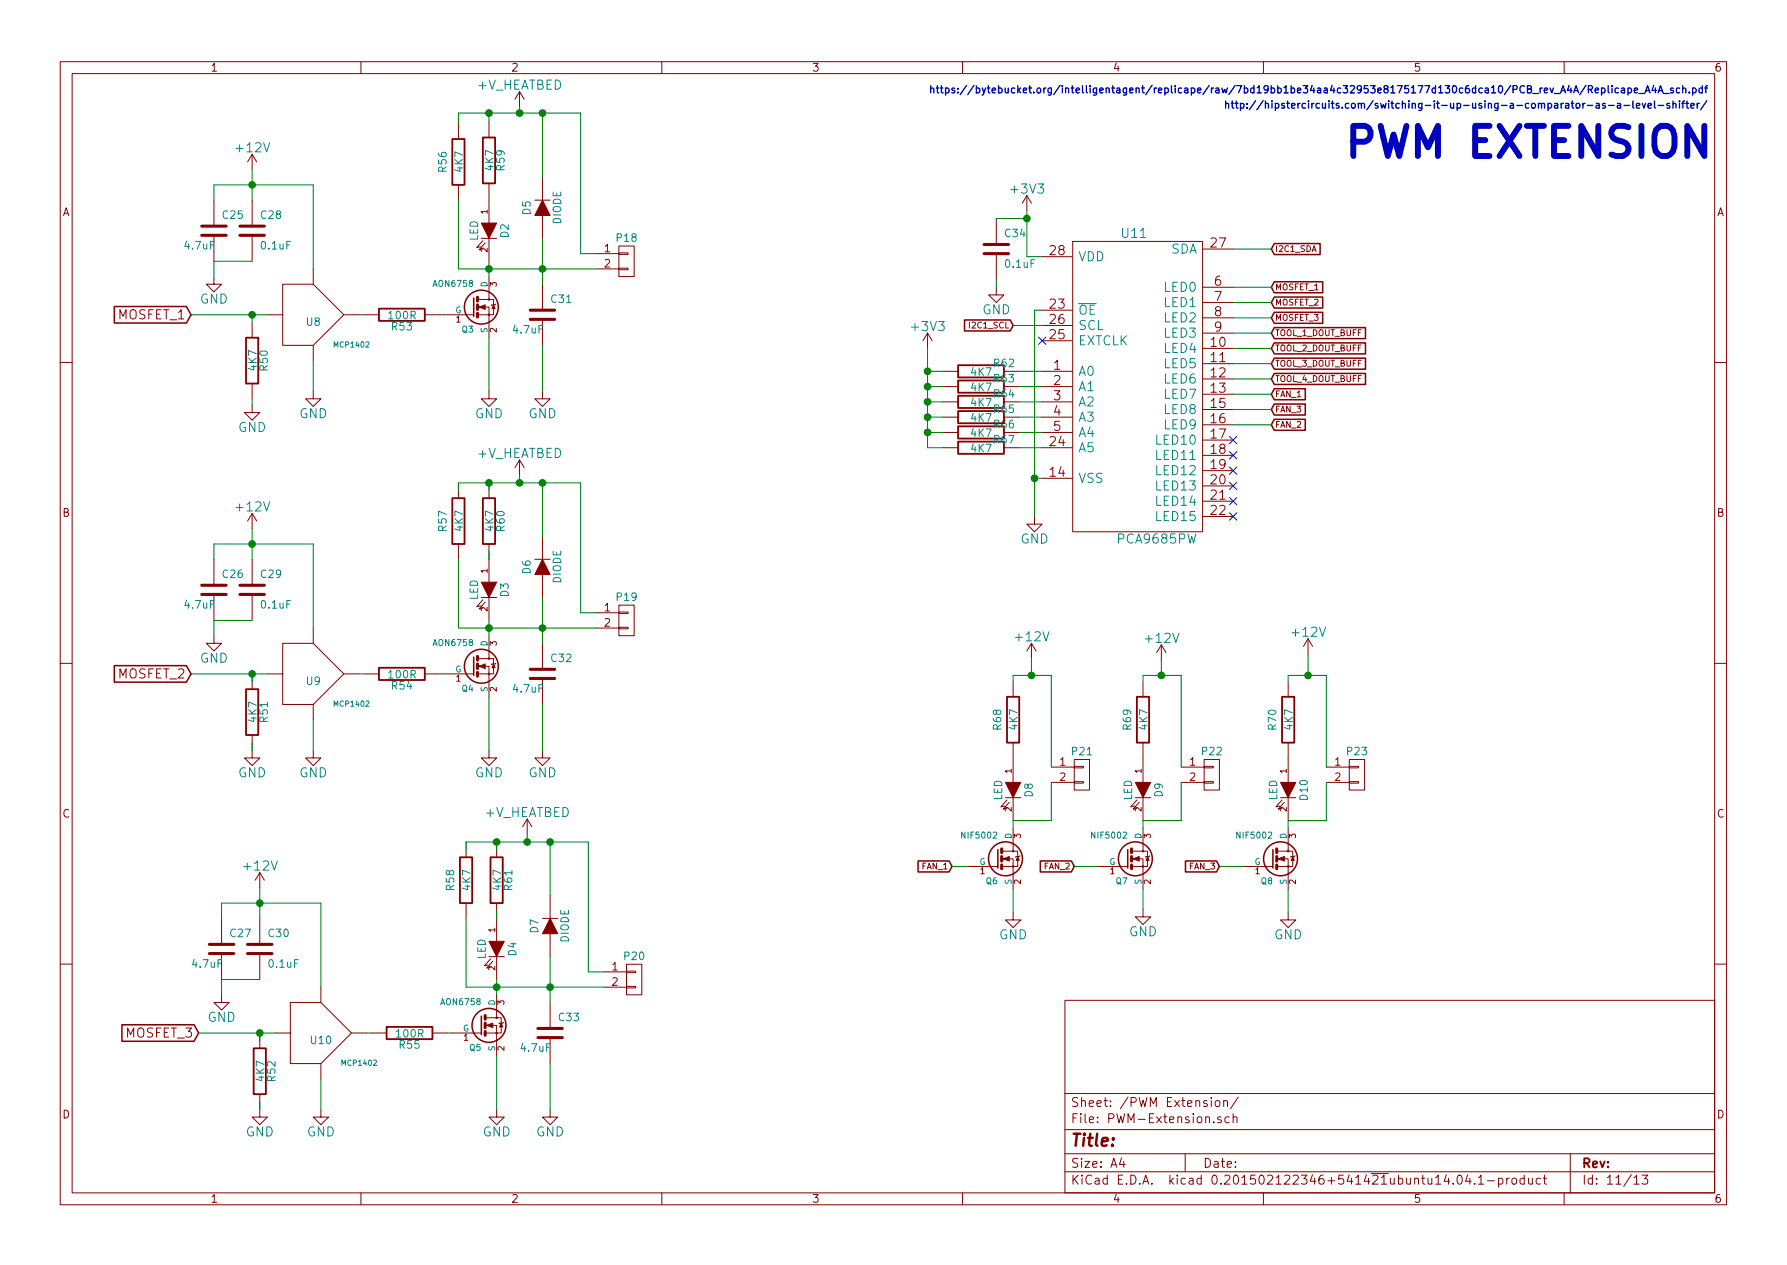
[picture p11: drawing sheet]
EESchema Schematic File Version 2
LIBS:power
LIBS:device
LIBS:transistors
LIBS:conn
LIBS:linear
LIBS:regul
LIBS:74xx
LIBS:cmos4000
LIBS:adc-dac
LIBS:memory
LIBS:xilinx
LIBS:special
LIBS:microcontrollers
LIBS:dsp
LIBS:microchip
LIBS:analog_switches
LIBS:motorola
LIBS:texas
LIBS:intel
LIBS:audio
LIBS:interface
LIBS:digital-audio
LIBS:philips
LIBS:display
LIBS:cypress
LIBS:siliconi
LIBS:opto
LIBS:atmel
LIBS:contrib
LIBS:valves
LIBS:ICEC-MC
LIBS:ICEC-MC-cache
EELAYER 25 0
EELAYER END
$Descr A4 11693 8268
encoding utf-8
Sheet 11 13
Title ""
Date ""
Rev ""
Comp ""
Comment1 ""
Comment2 ""
Comment3 ""
Comment4 ""
$EndDescr
$Comp
L MCP1402 U8
U 1 1
P 2000 2050
F 0 "U8" H 2050 2000 50  0000 C CNN
F 1 "MCP1402" H 2300 1850 35  0000 C CNN
F 2 "" V 1580 1900 30  0001 C CNN
F 3 "" H 1650 1900 30  0000 C CNN
	1    2000 2050
	1    0    0    -1  
$EndComp
$Comp
L R R50
U 1 1
P 1650 2350
F 0 "R50" V 1730 2350 50  0000 C CNN
F 1 "4K7" V 1657 2351 50  0000 C CNN
F 2 "Resistors_SMD:R_0805_HandSoldering" V 1580 2350 30  0001 C CNN
F 3 "" H 1650 2350 30  0000 C CNN
	1    1650 2350
	1    0    0    -1  
$EndComp
$Comp
L R R53
U 1 1
P 2630 2050
F 0 "R53" V 2710 2050 50  0000 C CNN
F 1 "100R" V 2637 2051 50  0000 C CNN
F 2 "Resistors_SMD:R_0805_HandSoldering" V 2560 2050 30  0001 C CNN
F 3 "" H 2630 2050 30  0000 C CNN
	1    2630 2050
	0    1    1    0   
$EndComp
$Comp
L GND #PWR097
U 1 1
P 1650 2640
F 0 "#PWR097" H 1650 2390 60  0001 C CNN
F 1 "GND" H 1650 2490 60  0000 C CNN
F 2 "" H 1650 2640 60  0000 C CNN
F 3 "" H 1650 2640 60  0000 C CNN
	1    1650 2640
	1    0    0    -1  
$EndComp
$Comp
L GND #PWR098
U 1 1
P 2050 2550
F 0 "#PWR098" H 2050 2300 60  0001 C CNN
F 1 "GND" H 2050 2400 60  0000 C CNN
F 2 "" H 2050 2550 60  0000 C CNN
F 3 "" H 2050 2550 60  0000 C CNN
	1    2050 2550
	1    0    0    -1  
$EndComp
$Comp
L C C28
U 1 1
P 1650 1500
F 0 "C28" H 1700 1600 50  0000 L CNN
F 1 "0.1uF" H 1700 1400 50  0000 L CNN
F 2 "Capacitors_SMD:C_0805_HandSoldering" H 1688 1350 30  0001 C CNN
F 3 "" H 1650 1500 60  0000 C CNN
	1    1650 1500
	1    0    0    -1  
$EndComp
$Comp
L C C25
U 1 1
P 1400 1500
F 0 "C25" H 1450 1600 50  0000 L CNN
F 1 "4.7uF" H 1200 1400 50  0000 L CNN
F 2 "Capacitors_SMD:C_0805_HandSoldering" H 1438 1350 30  0001 C CNN
F 3 "" H 1400 1500 60  0000 C CNN
	1    1400 1500
	1    0    0    -1  
$EndComp
$Comp
L GND #PWR099
U 1 1
P 1400 1800
F 0 "#PWR099" H 1400 1550 60  0001 C CNN
F 1 "GND" H 1400 1650 60  0000 C CNN
F 2 "" H 1400 1800 60  0000 C CNN
F 3 "" H 1400 1800 60  0000 C CNN
	1    1400 1800
	1    0    0    -1  
$EndComp
$Comp
L LED D2
U 1 1
P 3200 1500
F 0 "D2" H 3200 1600 50  0000 C CNN
F 1 "LED" H 3200 1400 50  0000 C CNN
F 2 "LEDs:LED-0603" H 3200 1500 60  0001 C CNN
F 3 "" H 3200 1500 60  0000 C CNN
	1    3200 1500
	0    1    1    0   
$EndComp
$Comp
L R R59
U 1 1
P 3200 1040
F 0 "R59" V 3280 1040 50  0000 C CNN
F 1 "4K7" V 3207 1041 50  0000 C CNN
F 2 "Resistors_SMD:R_0805_HandSoldering" V 3130 1040 30  0001 C CNN
F 3 "" H 3200 1040 30  0000 C CNN
	1    3200 1040
	1    0    0    -1  
$EndComp
$Comp
L R R56
U 1 1
P 3000 1050
F 0 "R56" V 2900 1050 50  0000 C CNN
F 1 "4K7" V 3007 1051 50  0000 C CNN
F 2 "Resistors_SMD:R_0805_HandSoldering" V 2930 1050 30  0001 C CNN
F 3 "" H 3000 1050 30  0000 C CNN
	1    3000 1050
	1    0    0    -1  
$EndComp
$Comp
L AON6758 Q3
U 1 1
P 3100 2000
F 0 "Q3" H 3100 1851 40  0000 R CNN
F 1 "AON6758" H 3100 2150 40  0000 R CNN
F 2 "" H 2970 2102 29  0001 C CNN
F 3 "" H 3100 2000 60  0000 C CNN
	1    3100 2000
	1    0    0    -1  
$EndComp
$Comp
L GND #PWR0100
U 1 1
P 3200 2550
F 0 "#PWR0100" H 3200 2300 60  0001 C CNN
F 1 "GND" H 3200 2400 60  0000 C CNN
F 2 "" H 3200 2550 60  0000 C CNN
F 3 "" H 3200 2550 60  0000 C CNN
	1    3200 2550
	1    0    0    -1  
$EndComp
$Comp
L DIODE D5
U 1 1
P 3550 1350
F 0 "D5" H 3550 1450 50  0000 C CNN
F 1 "DIODE" H 3550 1250 50  0000 C CNN
F 2 "" H 3550 1350 60  0001 C CNN
F 3 "" H 3550 1350 60  0000 C CNN
	1    3550 1350
	0    -1   -1   0   
$EndComp
$Comp
L CONN_01X02 P18
U 1 1
P 4100 1700
F 0 "P18" H 4100 1850 50  0000 C CNN
F 1 "CONN_01X02" V 4200 1700 50  0001 C CNN
F 2 "Socket_Strips:Socket_Strip_Straight_1x02" H 4100 1700 60  0001 C CNN
F 3 "" H 4100 1700 60  0000 C CNN
	1    4100 1700
	1    0    0    -1  
$EndComp
$Comp
L +V_HEATBED #PWR0101
U 1 1
P 3400 690
F 0 "#PWR0101" H 3400 540 60  0001 C CNN
F 1 "+V_HEATBED" H 3400 830 60  0000 C CNN
F 2 "" H 3400 690 60  0000 C CNN
F 3 "" H 3400 690 60  0000 C CNN
	1    3400 690 
	1    0    0    -1  
$EndComp
$Comp
L C C31
U 1 1
P 3550 2050
F 0 "C31" H 3600 2150 50  0000 L CNN
F 1 "4.7uF" H 3350 1950 50  0000 L CNN
F 2 "Capacitors_SMD:C_0805_HandSoldering" H 3588 1900 30  0001 C CNN
F 3 "" H 3550 2050 60  0000 C CNN
	1    3550 2050
	1    0    0    -1  
$EndComp
$Comp
L GND #PWR0102
U 1 1
P 3550 2550
F 0 "#PWR0102" H 3550 2300 60  0001 C CNN
F 1 "GND" H 3550 2400 60  0000 C CNN
F 2 "" H 3550 2550 60  0000 C CNN
F 3 "" H 3550 2550 60  0000 C CNN
	1    3550 2550
	1    0    0    -1  
$EndComp
$Comp
L +12V #PWR0103
U 1 1
P 1650 1100
F 0 "#PWR0103" H 1650 950 60  0001 C CNN
F 1 "+12V" H 1650 1240 60  0000 C CNN
F 2 "" H 1650 1100 60  0000 C CNN
F 3 "" H 1650 1100 60  0000 C CNN
	1    1650 1100
	1    0    0    -1  
$EndComp
Text GLabel 1250 2050 0    60   Input ~ 0
MOSFET_1
$Comp
L MCP1402 U9
U 1 1
P 2000 4400
F 0 "U9" H 2050 4350 50  0000 C CNN
F 1 "MCP1402" H 2300 4200 35  0000 C CNN
F 2 "" V 1580 4250 30  0001 C CNN
F 3 "" H 1650 4250 30  0000 C CNN
	1    2000 4400
	1    0    0    -1  
$EndComp
$Comp
L R R51
U 1 1
P 1650 4650
F 0 "R51" V 1730 4650 50  0000 C CNN
F 1 "4K7" V 1657 4651 50  0000 C CNN
F 2 "Resistors_SMD:R_0805_HandSoldering" V 1580 4650 30  0001 C CNN
F 3 "" H 1650 4650 30  0000 C CNN
	1    1650 4650
	1    0    0    -1  
$EndComp
$Comp
L R R54
U 1 1
P 2630 4400
F 0 "R54" V 2710 4400 50  0000 C CNN
F 1 "100R" V 2637 4401 50  0000 C CNN
F 2 "Resistors_SMD:R_0805_HandSoldering" V 2560 4400 30  0001 C CNN
F 3 "" H 2630 4400 30  0000 C CNN
	1    2630 4400
	0    1    1    0   
$EndComp
$Comp
L GND #PWR0104
U 1 1
P 1650 4900
F 0 "#PWR0104" H 1650 4650 60  0001 C CNN
F 1 "GND" H 1650 4750 60  0000 C CNN
F 2 "" H 1650 4900 60  0000 C CNN
F 3 "" H 1650 4900 60  0000 C CNN
	1    1650 4900
	1    0    0    -1  
$EndComp
$Comp
L GND #PWR0105
U 1 1
P 2050 4900
F 0 "#PWR0105" H 2050 4650 60  0001 C CNN
F 1 "GND" H 2050 4750 60  0000 C CNN
F 2 "" H 2050 4900 60  0000 C CNN
F 3 "" H 2050 4900 60  0000 C CNN
	1    2050 4900
	1    0    0    -1  
$EndComp
$Comp
L C C29
U 1 1
P 1650 3850
F 0 "C29" H 1700 3950 50  0000 L CNN
F 1 "0.1uF" H 1700 3750 50  0000 L CNN
F 2 "Capacitors_SMD:C_0805_HandSoldering" H 1688 3700 30  0001 C CNN
F 3 "" H 1650 3850 60  0000 C CNN
	1    1650 3850
	1    0    0    -1  
$EndComp
$Comp
L C C26
U 1 1
P 1400 3850
F 0 "C26" H 1450 3950 50  0000 L CNN
F 1 "4.7uF" H 1200 3750 50  0000 L CNN
F 2 "Capacitors_SMD:C_0805_HandSoldering" H 1438 3700 30  0001 C CNN
F 3 "" H 1400 3850 60  0000 C CNN
	1    1400 3850
	1    0    0    -1  
$EndComp
$Comp
L GND #PWR0106
U 1 1
P 1400 4150
F 0 "#PWR0106" H 1400 3900 60  0001 C CNN
F 1 "GND" H 1400 4000 60  0000 C CNN
F 2 "" H 1400 4150 60  0000 C CNN
F 3 "" H 1400 4150 60  0000 C CNN
	1    1400 4150
	1    0    0    -1  
$EndComp
$Comp
L LED D3
U 1 1
P 3200 3850
F 0 "D3" H 3200 3950 50  0000 C CNN
F 1 "LED" H 3200 3750 50  0000 C CNN
F 2 "LEDs:LED-0603" H 3200 3850 60  0001 C CNN
F 3 "" H 3200 3850 60  0000 C CNN
	1    3200 3850
	0    1    1    0   
$EndComp
$Comp
L R R60
U 1 1
P 3200 3400
F 0 "R60" V 3280 3400 50  0000 C CNN
F 1 "4K7" V 3207 3401 50  0000 C CNN
F 2 "Resistors_SMD:R_0805_HandSoldering" V 3130 3400 30  0001 C CNN
F 3 "" H 3200 3400 30  0000 C CNN
	1    3200 3400
	1    0    0    -1  
$EndComp
$Comp
L R R57
U 1 1
P 3000 3400
F 0 "R57" V 2900 3400 50  0000 C CNN
F 1 "4K7" V 3007 3401 50  0000 C CNN
F 2 "Resistors_SMD:R_0805_HandSoldering" V 2930 3400 30  0001 C CNN
F 3 "" H 3000 3400 30  0000 C CNN
	1    3000 3400
	1    0    0    -1  
$EndComp
$Comp
L AON6758 Q4
U 1 1
P 3100 4350
F 0 "Q4" H 3100 4201 40  0000 R CNN
F 1 "AON6758" H 3100 4500 40  0000 R CNN
F 2 "" H 2970 4452 29  0001 C CNN
F 3 "" H 3100 4350 60  0000 C CNN
	1    3100 4350
	1    0    0    -1  
$EndComp
$Comp
L GND #PWR0107
U 1 1
P 3200 4900
F 0 "#PWR0107" H 3200 4650 60  0001 C CNN
F 1 "GND" H 3200 4750 60  0000 C CNN
F 2 "" H 3200 4900 60  0000 C CNN
F 3 "" H 3200 4900 60  0000 C CNN
	1    3200 4900
	1    0    0    -1  
$EndComp
$Comp
L DIODE D6
U 1 1
P 3550 3700
F 0 "D6" H 3550 3800 50  0000 C CNN
F 1 "DIODE" H 3550 3600 50  0000 C CNN
F 2 "" H 3550 3700 60  0001 C CNN
F 3 "" H 3550 3700 60  0000 C CNN
	1    3550 3700
	0    -1   -1   0   
$EndComp
$Comp
L CONN_01X02 P19
U 1 1
P 4100 4050
F 0 "P19" H 4100 4200 50  0000 C CNN
F 1 "CONN_01X02" V 4200 4050 50  0001 C CNN
F 2 "Socket_Strips:Socket_Strip_Straight_1x02" H 4100 4050 60  0001 C CNN
F 3 "" H 4100 4050 60  0000 C CNN
	1    4100 4050
	1    0    0    -1  
$EndComp
$Comp
L +V_HEATBED #PWR0108
U 1 1
P 3400 3100
F 0 "#PWR0108" H 3400 2950 60  0001 C CNN
F 1 "+V_HEATBED" H 3400 3240 60  0000 C CNN
F 2 "" H 3400 3100 60  0000 C CNN
F 3 "" H 3400 3100 60  0000 C CNN
	1    3400 3100
	1    0    0    -1  
$EndComp
$Comp
L C C32
U 1 1
P 3550 4400
F 0 "C32" H 3600 4500 50  0000 L CNN
F 1 "4.7uF" H 3350 4300 50  0000 L CNN
F 2 "Capacitors_SMD:C_0805_HandSoldering" H 3588 4250 30  0001 C CNN
F 3 "" H 3550 4400 60  0000 C CNN
	1    3550 4400
	1    0    0    -1  
$EndComp
$Comp
L GND #PWR0109
U 1 1
P 3550 4900
F 0 "#PWR0109" H 3550 4650 60  0001 C CNN
F 1 "GND" H 3550 4750 60  0000 C CNN
F 2 "" H 3550 4900 60  0000 C CNN
F 3 "" H 3550 4900 60  0000 C CNN
	1    3550 4900
	1    0    0    -1  
$EndComp
$Comp
L +12V #PWR0110
U 1 1
P 1650 3450
F 0 "#PWR0110" H 1650 3300 60  0001 C CNN
F 1 "+12V" H 1650 3590 60  0000 C CNN
F 2 "" H 1650 3450 60  0000 C CNN
F 3 "" H 1650 3450 60  0000 C CNN
	1    1650 3450
	1    0    0    -1  
$EndComp
Text GLabel 1250 4400 0    60   Input ~ 0
MOSFET_2
$Comp
L MCP1402 U10
U 1 1
P 2050 6750
F 0 "U10" H 2100 6700 50  0000 C CNN
F 1 "MCP1402" H 2350 6550 35  0000 C CNN
F 2 "" V 1630 6600 30  0001 C CNN
F 3 "" H 1700 6600 30  0000 C CNN
	1    2050 6750
	1    0    0    -1  
$EndComp
$Comp
L R R52
U 1 1
P 1700 7000
F 0 "R52" V 1780 7000 50  0000 C CNN
F 1 "4K7" V 1707 7001 50  0000 C CNN
F 2 "Resistors_SMD:R_0805_HandSoldering" V 1630 7000 30  0001 C CNN
F 3 "" H 1700 7000 30  0000 C CNN
	1    1700 7000
	1    0    0    -1  
$EndComp
$Comp
L R R55
U 1 1
P 2680 6750
F 0 "R55" V 2760 6750 50  0000 C CNN
F 1 "100R" V 2687 6751 50  0000 C CNN
F 2 "Resistors_SMD:R_0805_HandSoldering" V 2610 6750 30  0001 C CNN
F 3 "" H 2680 6750 30  0000 C CNN
	1    2680 6750
	0    1    1    0   
$EndComp
$Comp
L GND #PWR0111
U 1 1
P 1700 7250
F 0 "#PWR0111" H 1700 7000 60  0001 C CNN
F 1 "GND" H 1700 7100 60  0000 C CNN
F 2 "" H 1700 7250 60  0000 C CNN
F 3 "" H 1700 7250 60  0000 C CNN
	1    1700 7250
	1    0    0    -1  
$EndComp
$Comp
L GND #PWR0112
U 1 1
P 2100 7250
F 0 "#PWR0112" H 2100 7000 60  0001 C CNN
F 1 "GND" H 2100 7100 60  0000 C CNN
F 2 "" H 2100 7250 60  0000 C CNN
F 3 "" H 2100 7250 60  0000 C CNN
	1    2100 7250
	1    0    0    -1  
$EndComp
$Comp
L C C30
U 1 1
P 1700 6200
F 0 "C30" H 1750 6300 50  0000 L CNN
F 1 "0.1uF" H 1750 6100 50  0000 L CNN
F 2 "Capacitors_SMD:C_0805_HandSoldering" H 1738 6050 30  0001 C CNN
F 3 "" H 1700 6200 60  0000 C CNN
	1    1700 6200
	1    0    0    -1  
$EndComp
$Comp
L C C27
U 1 1
P 1450 6200
F 0 "C27" H 1500 6300 50  0000 L CNN
F 1 "4.7uF" H 1250 6100 50  0000 L CNN
F 2 "Capacitors_SMD:C_0805_HandSoldering" H 1488 6050 30  0001 C CNN
F 3 "" H 1450 6200 60  0000 C CNN
	1    1450 6200
	1    0    0    -1  
$EndComp
$Comp
L GND #PWR0113
U 1 1
P 1450 6500
F 0 "#PWR0113" H 1450 6250 60  0001 C CNN
F 1 "GND" H 1450 6350 60  0000 C CNN
F 2 "" H 1450 6500 60  0000 C CNN
F 3 "" H 1450 6500 60  0000 C CNN
	1    1450 6500
	1    0    0    -1  
$EndComp
$Comp
L LED D4
U 1 1
P 3250 6200
F 0 "D4" H 3250 6300 50  0000 C CNN
F 1 "LED" H 3250 6100 50  0000 C CNN
F 2 "LEDs:LED-0603" H 3250 6200 60  0001 C CNN
F 3 "" H 3250 6200 60  0000 C CNN
	1    3250 6200
	0    1    1    0   
$EndComp
$Comp
L R R61
U 1 1
P 3250 5750
F 0 "R61" V 3330 5750 50  0000 C CNN
F 1 "4K7" V 3257 5751 50  0000 C CNN
F 2 "Resistors_SMD:R_0805_HandSoldering" V 3180 5750 30  0001 C CNN
F 3 "" H 3250 5750 30  0000 C CNN
	1    3250 5750
	1    0    0    -1  
$EndComp
$Comp
L R R58
U 1 1
P 3050 5750
F 0 "R58" V 2950 5750 50  0000 C CNN
F 1 "4K7" V 3057 5751 50  0000 C CNN
F 2 "Resistors_SMD:R_0805_HandSoldering" V 2980 5750 30  0001 C CNN
F 3 "" H 3050 5750 30  0000 C CNN
	1    3050 5750
	1    0    0    -1  
$EndComp
$Comp
L AON6758 Q5
U 1 1
P 3150 6700
F 0 "Q5" H 3150 6551 40  0000 R CNN
F 1 "AON6758" H 3150 6850 40  0000 R CNN
F 2 "" H 3020 6802 29  0001 C CNN
F 3 "" H 3150 6700 60  0000 C CNN
	1    3150 6700
	1    0    0    -1  
$EndComp
$Comp
L GND #PWR0114
U 1 1
P 3250 7250
F 0 "#PWR0114" H 3250 7000 60  0001 C CNN
F 1 "GND" H 3250 7100 60  0000 C CNN
F 2 "" H 3250 7250 60  0000 C CNN
F 3 "" H 3250 7250 60  0000 C CNN
	1    3250 7250
	1    0    0    -1  
$EndComp
$Comp
L DIODE D7
U 1 1
P 3600 6050
F 0 "D7" H 3600 6150 50  0000 C CNN
F 1 "DIODE" H 3600 5950 50  0000 C CNN
F 2 "" H 3600 6050 60  0001 C CNN
F 3 "" H 3600 6050 60  0000 C CNN
	1    3600 6050
	0    -1   -1   0   
$EndComp
$Comp
L CONN_01X02 P20
U 1 1
P 4150 6400
F 0 "P20" H 4150 6550 50  0000 C CNN
F 1 "CONN_01X02" V 4250 6400 50  0001 C CNN
F 2 "Socket_Strips:Socket_Strip_Straight_1x02" H 4150 6400 60  0001 C CNN
F 3 "" H 4150 6400 60  0000 C CNN
	1    4150 6400
	1    0    0    -1  
$EndComp
$Comp
L +V_HEATBED #PWR0115
U 1 1
P 3450 5450
F 0 "#PWR0115" H 3450 5300 60  0001 C CNN
F 1 "+V_HEATBED" H 3450 5590 60  0000 C CNN
F 2 "" H 3450 5450 60  0000 C CNN
F 3 "" H 3450 5450 60  0000 C CNN
	1    3450 5450
	1    0    0    -1  
$EndComp
$Comp
L C C33
U 1 1
P 3600 6750
F 0 "C33" H 3650 6850 50  0000 L CNN
F 1 "4.7uF" H 3400 6650 50  0000 L CNN
F 2 "Capacitors_SMD:C_0805_HandSoldering" H 3638 6600 30  0001 C CNN
F 3 "" H 3600 6750 60  0000 C CNN
	1    3600 6750
	1    0    0    -1  
$EndComp
$Comp
L GND #PWR0116
U 1 1
P 3600 7250
F 0 "#PWR0116" H 3600 7000 60  0001 C CNN
F 1 "GND" H 3600 7100 60  0000 C CNN
F 2 "" H 3600 7250 60  0000 C CNN
F 3 "" H 3600 7250 60  0000 C CNN
	1    3600 7250
	1    0    0    -1  
$EndComp
$Comp
L +12V #PWR0117
U 1 1
P 1700 5800
F 0 "#PWR0117" H 1700 5650 60  0001 C CNN
F 1 "+12V" H 1700 5940 60  0000 C CNN
F 2 "" H 1700 5800 60  0000 C CNN
F 3 "" H 1700 5800 60  0000 C CNN
	1    1700 5800
	1    0    0    -1  
$EndComp
Text GLabel 1300 6750 0    60   Input ~ 0
MOSFET_3
$Comp
L NIF5002 Q6
U 1 1
P 6530 5610
F 0 "Q6" H 6530 5461 40  0000 R CNN
F 1 "NIF5002" H 6530 5760 40  0000 R CNN
F 2 "" H 6400 5712 29  0001 C CNN
F 3 "" H 6530 5610 60  0000 C CNN
	1    6530 5610
	1    0    0    -1  
$EndComp
$Comp
L NIF5002 Q7
U 1 1
P 7380 5610
F 0 "Q7" H 7380 5461 40  0000 R CNN
F 1 "NIF5002" H 7380 5760 40  0000 R CNN
F 2 "" H 7250 5712 29  0001 C CNN
F 3 "" H 7380 5610 60  0000 C CNN
	1    7380 5610
	1    0    0    -1  
$EndComp
$Comp
L NIF5002 Q8
U 1 1
P 8330 5610
F 0 "Q8" H 8330 5461 40  0000 R CNN
F 1 "NIF5002" H 8330 5760 40  0000 R CNN
F 2 "" H 8200 5712 29  0001 C CNN
F 3 "" H 8330 5610 60  0000 C CNN
	1    8330 5610
	1    0    0    -1  
$EndComp
Text GLabel 6230 5660 0    39   Input ~ 0
FAN_1
Text GLabel 7030 5660 0    39   Input ~ 0
FAN_2
Text GLabel 7980 5660 0    39   Input ~ 0
FAN_3
$Comp
L GND #PWR0118
U 1 1
P 7480 5940
F 0 "#PWR0118" H 7480 5690 60  0001 C CNN
F 1 "GND" H 7480 5790 60  0000 C CNN
F 2 "" H 7480 5940 60  0000 C CNN
F 3 "" H 7480 5940 60  0000 C CNN
	1    7480 5940
	1    0    0    -1  
$EndComp
$Comp
L CONN_01X02 P22
U 1 1
P 7930 5060
F 0 "P22" H 7930 5210 50  0000 C CNN
F 1 "CONN_01X02" V 8030 5060 50  0001 C CNN
F 2 "Socket_Strips:Socket_Strip_Straight_1x02" H 7930 5060 60  0001 C CNN
F 3 "" H 7930 5060 60  0000 C CNN
	1    7930 5060
	1    0    0    -1  
$EndComp
$Comp
L LED D9
U 1 1
P 7480 5160
F 0 "D9" H 7480 5260 50  0000 C CNN
F 1 "LED" H 7480 5060 50  0000 C CNN
F 2 "LEDs:LED-0603" H 7480 5160 60  0001 C CNN
F 3 "" H 7480 5160 60  0000 C CNN
	1    7480 5160
	0    1    1    0   
$EndComp
$Comp
L R R69
U 1 1
P 7480 4700
F 0 "R69" V 7380 4700 50  0000 C CNN
F 1 "4K7" V 7487 4701 50  0000 C CNN
F 2 "Resistors_SMD:R_0805_HandSoldering" V 7410 4700 30  0001 C CNN
F 3 "" H 7480 4700 30  0000 C CNN
	1    7480 4700
	1    0    0    -1  
$EndComp
$Comp
L CONN_01X02 P23
U 1 1
P 8880 5060
F 0 "P23" H 8880 5210 50  0000 C CNN
F 1 "CONN_01X02" V 8980 5060 50  0001 C CNN
F 2 "Socket_Strips:Socket_Strip_Straight_1x02" H 8880 5060 60  0001 C CNN
F 3 "" H 8880 5060 60  0000 C CNN
	1    8880 5060
	1    0    0    -1  
$EndComp
$Comp
L LED D10
U 1 1
P 8430 5160
F 0 "D10" H 8430 5260 50  0000 C CNN
F 1 "LED" H 8430 5060 50  0000 C CNN
F 2 "LEDs:LED-0603" H 8430 5160 60  0001 C CNN
F 3 "" H 8430 5160 60  0000 C CNN
	1    8430 5160
	0    1    1    0   
$EndComp
$Comp
L R R70
U 1 1
P 8430 4700
F 0 "R70" V 8330 4700 50  0000 C CNN
F 1 "4K7" V 8437 4701 50  0000 C CNN
F 2 "Resistors_SMD:R_0805_HandSoldering" V 8360 4700 30  0001 C CNN
F 3 "" H 8430 4700 30  0000 C CNN
	1    8430 4700
	1    0    0    -1  
$EndComp
$Comp
L CONN_01X02 P21
U 1 1
P 7080 5060
F 0 "P21" H 7080 5210 50  0000 C CNN
F 1 "CONN_01X02" V 7180 5060 50  0001 C CNN
F 2 "Socket_Strips:Socket_Strip_Straight_1x02" H 7080 5060 60  0001 C CNN
F 3 "" H 7080 5060 60  0000 C CNN
	1    7080 5060
	1    0    0    -1  
$EndComp
$Comp
L LED D8
U 1 1
P 6630 5160
F 0 "D8" H 6630 5260 50  0000 C CNN
F 1 "LED" H 6630 5060 50  0000 C CNN
F 2 "LEDs:LED-0603" H 6630 5160 60  0001 C CNN
F 3 "" H 6630 5160 60  0000 C CNN
F 4 "475-2816-1-ND" H 6630 5160 60  0001 C CNN "DigiKey"
	1    6630 5160
	0    1    1    0   
$EndComp
$Comp
L R R68
U 1 1
P 6630 4700
F 0 "R68" V 6530 4700 50  0000 C CNN
F 1 "4K7" V 6637 4701 50  0000 C CNN
F 2 "Resistors_SMD:R_0805_HandSoldering" V 6560 4700 30  0001 C CNN
F 3 "" H 6630 4700 30  0000 C CNN
	1    6630 4700
	1    0    0    -1  
$EndComp
$Comp
L +12V #PWR0119
U 1 1
P 7600 4310
F 0 "#PWR0119" H 7600 4160 60  0001 C CNN
F 1 "+12V" H 7600 4450 60  0000 C CNN
F 2 "" H 7600 4310 60  0000 C CNN
F 3 "" H 7600 4310 60  0000 C CNN
	1    7600 4310
	1    0    0    -1  
$EndComp
$Comp
L PCA9685PW U11
U 1 1
P 7070 2420
F 0 "U11" H 7420 3320 60  0000 C CNN
F 1 "PCA9685PW" H 7570 1320 60  0000 C CNN
F 2 "Housings_SSOP:TSSOP-28_4.4x9.7mm_Pitch0.65mm" H 7070 2420 60  0001 C CNN
F 3 "" H 7070 2420 60  0000 C CNN
	1    7070 2420
	1    0    0    -1  
$EndComp
Text GLabel 8320 2770 2    39   Input ~ 0
FAN_2
Text GLabel 8320 2670 2    39   Input ~ 0
FAN_3
Text GLabel 8320 2570 2    39   Input ~ 0
FAN_1
$Comp
L R R66
U 1 1
P 6420 2820
F 0 "R66" V 6370 2970 50  0000 C CNN
F 1 "4K7" V 6427 2821 50  0000 C CNN
F 2 "Resistors_SMD:R_0805_HandSoldering" V 6350 2820 30  0001 C CNN
F 3 "" H 6420 2820 30  0000 C CNN
	1    6420 2820
	0    1    1    0   
$EndComp
$Comp
L R R67
U 1 1
P 6420 2920
F 0 "R67" V 6370 3070 50  0000 C CNN
F 1 "4K7" V 6427 2921 50  0000 C CNN
F 2 "Resistors_SMD:R_0805_HandSoldering" V 6350 2920 30  0001 C CNN
F 3 "" H 6420 2920 30  0000 C CNN
	1    6420 2920
	0    1    1    0   
$EndComp
$Comp
L R R62
U 1 1
P 6420 2420
F 0 "R62" V 6370 2570 50  0000 C CNN
F 1 "4K7" V 6427 2421 50  0000 C CNN
F 2 "Resistors_SMD:R_0805_HandSoldering" V 6350 2420 30  0001 C CNN
F 3 "" H 6420 2420 30  0000 C CNN
	1    6420 2420
	0    1    1    0   
$EndComp
$Comp
L R R63
U 1 1
P 6420 2520
F 0 "R63" V 6370 2670 50  0000 C CNN
F 1 "4K7" V 6427 2521 50  0000 C CNN
F 2 "Resistors_SMD:R_0805_HandSoldering" V 6350 2520 30  0001 C CNN
F 3 "" H 6420 2520 30  0000 C CNN
	1    6420 2520
	0    1    1    0   
$EndComp
$Comp
L R R64
U 1 1
P 6420 2620
F 0 "R64" V 6370 2770 50  0000 C CNN
F 1 "4K7" V 6427 2621 50  0000 C CNN
F 2 "Resistors_SMD:R_0805_HandSoldering" V 6350 2620 30  0001 C CNN
F 3 "" H 6420 2620 30  0000 C CNN
	1    6420 2620
	0    1    1    0   
$EndComp
$Comp
L R R65
U 1 1
P 6420 2720
F 0 "R65" V 6370 2870 50  0000 C CNN
F 1 "4K7" V 6427 2721 50  0000 C CNN
F 2 "Resistors_SMD:R_0805_HandSoldering" V 6350 2720 30  0001 C CNN
F 3 "" H 6420 2720 30  0000 C CNN
	1    6420 2720
	0    1    1    0   
$EndComp
$Comp
L +3V3 #PWR0120
U 1 1
P 6070 2270
F 0 "#PWR0120" H 6070 2120 60  0001 C CNN
F 1 "+3V3" H 6070 2410 60  0000 C CNN
F 2 "" H 6070 2270 60  0000 C CNN
F 3 "" H 6070 2270 60  0000 C CNN
	1    6070 2270
	1    0    0    -1  
$EndComp
Text GLabel 8320 1870 2    39   Input ~ 0
MOSFET_1
Text GLabel 8320 1970 2    39   Input ~ 0
MOSFET_2
Text GLabel 8320 2070 2    39   Input ~ 0
MOSFET_3
$Comp
L +3V3 #PWR0121
U 1 1
P 6720 1370
F 0 "#PWR0121" H 6720 1220 60  0001 C CNN
F 1 "+3V3" H 6720 1510 60  0000 C CNN
F 2 "" H 6720 1370 60  0000 C CNN
F 3 "" H 6720 1370 60  0000 C CNN
	1    6720 1370
	1    0    0    -1  
$EndComp
$Comp
L C C34
U 1 1
P 6520 1620
F 0 "C34" H 6570 1720 50  0000 L CNN
F 1 "0.1uF" H 6570 1520 50  0000 L CNN
F 2 "Capacitors_SMD:C_0805_HandSoldering" H 6558 1470 30  0001 C CNN
F 3 "" H 6520 1620 60  0000 C CNN
	1    6520 1620
	1    0    0    -1  
$EndComp
$Comp
L GND #PWR0122
U 1 1
P 6520 1870
F 0 "#PWR0122" H 6520 1620 60  0001 C CNN
F 1 "GND" H 6520 1720 60  0000 C CNN
F 2 "" H 6520 1870 60  0000 C CNN
F 3 "" H 6520 1870 60  0000 C CNN
	1    6520 1870
	1    0    0    -1  
$EndComp
NoConn ~ 8070 3270
NoConn ~ 8070 3370
$Comp
L GND #PWR0123
U 1 1
P 6770 3370
F 0 "#PWR0123" H 6770 3120 60  0001 C CNN
F 1 "GND" H 6770 3220 60  0000 C CNN
F 2 "" H 6770 3370 60  0000 C CNN
F 3 "" H 6770 3370 60  0000 C CNN
	1    6770 3370
	1    0    0    -1  
$EndComp
Text Notes 8810 1020 0    197  ~ 39
PWM EXTENSION \n
Text Notes 8010 700  0    47   ~ 9
http://hipstercircuits.com/switching-it-up-using-a-comparator-as-a-level-shifter/
$Comp
L +12V #PWR0124
U 1 1
P 6750 4300
F 0 "#PWR0124" H 6750 4150 60  0001 C CNN
F 1 "+12V" H 6750 4440 60  0000 C CNN
F 2 "" H 6750 4300 60  0000 C CNN
F 3 "" H 6750 4300 60  0000 C CNN
	1    6750 4300
	1    0    0    -1  
$EndComp
$Comp
L +12V #PWR0125
U 1 1
P 8560 4270
F 0 "#PWR0125" H 8560 4120 60  0001 C CNN
F 1 "+12V" H 8560 4410 60  0000 C CNN
F 2 "" H 8560 4270 60  0000 C CNN
F 3 "" H 8560 4270 60  0000 C CNN
	1    8560 4270
	1    0    0    -1  
$EndComp
$Comp
L GND #PWR0126
U 1 1
P 6630 5960
F 0 "#PWR0126" H 6630 5710 60  0001 C CNN
F 1 "GND" H 6630 5810 60  0000 C CNN
F 2 "" H 6630 5960 60  0000 C CNN
F 3 "" H 6630 5960 60  0000 C CNN
	1    6630 5960
	1    0    0    -1  
$EndComp
$Comp
L GND #PWR0127
U 1 1
P 8430 5960
F 0 "#PWR0127" H 8430 5710 60  0001 C CNN
F 1 "GND" H 8430 5810 60  0000 C CNN
F 2 "" H 8430 5960 60  0000 C CNN
F 3 "" H 8430 5960 60  0000 C CNN
	1    8430 5960
	1    0    0    -1  
$EndComp
NoConn ~ 6820 2220
Text GLabel 8320 2170 2    39   Input ~ 0
TOOL_1_DOUT_BUFF
Text GLabel 8320 2270 2    39   Input ~ 0
TOOL_2_DOUT_BUFF
Text GLabel 8320 2370 2    39   Input ~ 0
TOOL_3_DOUT_BUFF
Text GLabel 8320 2470 2    39   Input ~ 0
TOOL_4_DOUT_BUFF
Wire Wire Line
	2050 2350 2050 2550
Wire Wire Line
	1250 2050 1750 2050
Wire Wire Line
	1650 2050 1650 2100
Wire Wire Line
	1650 1700 1400 1700
Wire Wire Line
	1400 1700 1400 1800
Wire Wire Line
	1400 1300 1400 1200
Wire Wire Line
	1400 1200 2050 1200
Wire Wire Line
	1650 1100 1650 1300
Connection ~ 1650 1200
Wire Wire Line
	3200 2550 3200 2200
Wire Wire Line
	3200 1700 3200 1800
Wire Wire Line
	3000 1750 3900 1750
Connection ~ 3200 1750
Wire Wire Line
	3550 1550 3550 1850
Connection ~ 3550 1750
Wire Wire Line
	3800 1650 3900 1650
Wire Wire Line
	3800 730  3800 1650
Wire Wire Line
	3550 730  3550 1150
Wire Wire Line
	3550 2250 3550 2550
Connection ~ 1650 2050
Wire Wire Line
	1650 4900 1650 4850
Wire Wire Line
	2050 4700 2050 4900
Wire Wire Line
	1250 4400 1750 4400
Wire Wire Line
	1650 4400 1650 4450
Wire Wire Line
	1650 4050 1400 4050
Wire Wire Line
	1400 4050 1400 4150
Wire Wire Line
	1400 3650 1400 3550
Wire Wire Line
	1400 3550 2050 3550
Wire Wire Line
	1650 3450 1650 3650
Connection ~ 1650 3550
Wire Wire Line
	3200 4900 3200 4550
Wire Wire Line
	3200 4050 3200 4150
Wire Wire Line
	3000 4100 3900 4100
Connection ~ 3200 4100
Wire Wire Line
	3200 3600 3200 3650
Wire Wire Line
	3550 3900 3550 4200
Connection ~ 3550 4100
Wire Wire Line
	3900 4000 3800 4000
Wire Wire Line
	3800 4000 3800 3150
Wire Wire Line
	3800 3150 3000 3150
Wire Wire Line
	3400 3150 3400 3100
Wire Wire Line
	3000 3150 3000 3200
Connection ~ 3400 3150
Wire Wire Line
	3200 3200 3200 3150
Connection ~ 3200 3150
Wire Wire Line
	3550 3500 3550 3150
Connection ~ 3550 3150
Wire Wire Line
	3550 4600 3550 4900
Connection ~ 1650 4400
Wire Wire Line
	1700 7250 1700 7200
Wire Wire Line
	2100 7050 2100 7250
Wire Wire Line
	1300 6750 1800 6750
Wire Wire Line
	1700 6750 1700 6800
Wire Wire Line
	1700 6400 1450 6400
Wire Wire Line
	1450 6400 1450 6500
Wire Wire Line
	1450 6000 1450 5900
Wire Wire Line
	1450 5900 2100 5900
Wire Wire Line
	2100 5900 2100 6450
Wire Wire Line
	1700 5800 1700 6000
Connection ~ 1700 5900
Wire Wire Line
	3250 7250 3250 6900
Wire Wire Line
	3250 6400 3250 6500
Wire Wire Line
	3050 6450 3950 6450
Connection ~ 3250 6450
Wire Wire Line
	3250 5950 3250 6000
Wire Wire Line
	3600 6250 3600 6550
Connection ~ 3600 6450
Wire Wire Line
	3950 6350 3850 6350
Wire Wire Line
	3850 6350 3850 5500
Wire Wire Line
	3850 5500 3050 5500
Wire Wire Line
	3450 5500 3450 5450
Wire Wire Line
	3050 5500 3050 5550
Connection ~ 3450 5500
Wire Wire Line
	3250 5550 3250 5500
Connection ~ 3250 5500
Wire Wire Line
	3600 5850 3600 5500
Connection ~ 3600 5500
Wire Wire Line
	3600 6950 3600 7250
Connection ~ 1700 6750
Wire Wire Line
	6330 5660 6230 5660
Wire Wire Line
	7180 5660 7030 5660
Wire Wire Line
	7980 5660 8130 5660
Wire Wire Line
	8430 5960 8430 5810
Wire Wire Line
	6630 5810 6630 5960
Wire Wire Line
	7480 5360 7480 5410
Wire Wire Line
	7730 5110 7730 5360
Wire Wire Line
	7730 5360 7480 5360
Wire Wire Line
	7730 4410 7730 5010
Wire Wire Line
	6630 4410 6880 4410
Wire Wire Line
	7480 4410 7730 4410
Wire Wire Line
	8430 5360 8430 5410
Wire Wire Line
	8680 5110 8680 5360
Wire Wire Line
	8680 5360 8430 5360
Wire Wire Line
	8680 4410 8680 5010
Wire Wire Line
	6630 5360 6630 5410
Wire Wire Line
	6880 5110 6880 5360
Wire Wire Line
	6880 5360 6630 5360
Wire Wire Line
	6880 4410 6880 5010
Wire Wire Line
	7600 4310 7600 4410
Connection ~ 7600 4410
Wire Wire Line
	6820 2420 6670 2420
Wire Wire Line
	6670 2520 6820 2520
Wire Wire Line
	6670 2620 6820 2620
Wire Wire Line
	6820 2720 6670 2720
Wire Wire Line
	6670 2820 6820 2820
Wire Wire Line
	6820 2920 6670 2920
Wire Wire Line
	6070 2920 6170 2920
Wire Wire Line
	6070 2270 6070 2920
Wire Wire Line
	6170 2820 6070 2820
Connection ~ 6070 2820
Wire Wire Line
	6170 2720 6070 2720
Connection ~ 6070 2720
Wire Wire Line
	6170 2620 6070 2620
Connection ~ 6070 2620
Wire Wire Line
	6170 2520 6070 2520
Connection ~ 6070 2520
Wire Wire Line
	6170 2420 6070 2420
Connection ~ 6070 2420
Wire Wire Line
	8070 2570 8320 2570
Wire Wire Line
	8320 2670 8070 2670
Wire Wire Line
	8070 2770 8320 2770
Wire Wire Line
	8320 2070 8070 2070
Wire Wire Line
	8070 1970 8320 1970
Wire Wire Line
	8320 1870 8070 1870
Wire Wire Line
	6720 1370 6720 1670
Wire Wire Line
	6520 1420 6720 1420
Connection ~ 6720 1420
Wire Wire Line
	6520 1870 6520 1820
Wire Wire Line
	6820 3120 6770 3120
Wire Wire Line
	6770 2020 6770 3370
Wire Wire Line
	6820 2020 6770 2020
Connection ~ 6770 3120
Wire Wire Line
	8430 4410 8680 4410
Wire Wire Line
	8560 4270 8560 4410
Connection ~ 8560 4410
Wire Wire Line
	6750 4300 6750 4410
Connection ~ 6750 4410
Wire Wire Line
	7480 5810 7480 5940
Wire Wire Line
	2050 3550 2050 4100
Wire Wire Line
	6720 1670 6820 1670
Wire Wire Line
	8320 2170 8070 2170
Wire Wire Line
	8070 2270 8320 2270
Wire Wire Line
	8070 2370 8320 2370
Wire Wire Line
	8070 2470 8320 2470
Wire Wire Line
	1650 2600 1650 2640
Wire Wire Line
	2880 2050 2900 2050
Wire Wire Line
	2350 2050 2380 2050
Wire Wire Line
	3000 1300 3000 1750
Wire Wire Line
	3200 1290 3200 1300
Wire Wire Line
	3000 3650 3000 4100
Wire Wire Line
	3050 6000 3050 6450
Wire Wire Line
	2950 6750 2930 6750
Wire Wire Line
	2430 6750 2400 6750
Wire Wire Line
	2880 4400 2900 4400
Wire Wire Line
	2350 4400 2380 4400
Wire Wire Line
	8430 4950 8430 4960
Wire Wire Line
	7480 4950 7480 4960
Wire Wire Line
	6630 4950 6630 4960
Wire Wire Line
	7480 4450 7480 4410
Wire Wire Line
	6630 4450 6630 4410
Wire Wire Line
	8430 4450 8430 4410
Wire Wire Line
	2050 1200 2050 1750
Wire Wire Line
	3000 800  3000 730 
Wire Wire Line
	3000 730  3800 730 
Connection ~ 3550 730 
Wire Wire Line
	3200 790  3200 730 
Connection ~ 3200 730 
Wire Wire Line
	3400 690  3400 730 
Connection ~ 3400 730 
NoConn ~ 8070 2870
NoConn ~ 8070 2970
NoConn ~ 8070 3070
NoConn ~ 8070 3170
Text Notes 6080 600  0    47   ~ 9
https://bytebucket.org/intelligentagent/replicape/raw/7bd19bb1be34aa4c32953e8175177d130c6dca10/PCB_rev_A4A/Replicape_A4A_sch.pdf
Text GLabel 6630 2120 0    39   Input ~ 0
I2C1_SCL
Wire Wire Line
	6820 2120 6630 2120
Text GLabel 8320 1620 2    39   Input ~ 0
I2C1_SDA
Wire Wire Line
	8070 1620 8320 1620
$EndSCHEMATC
